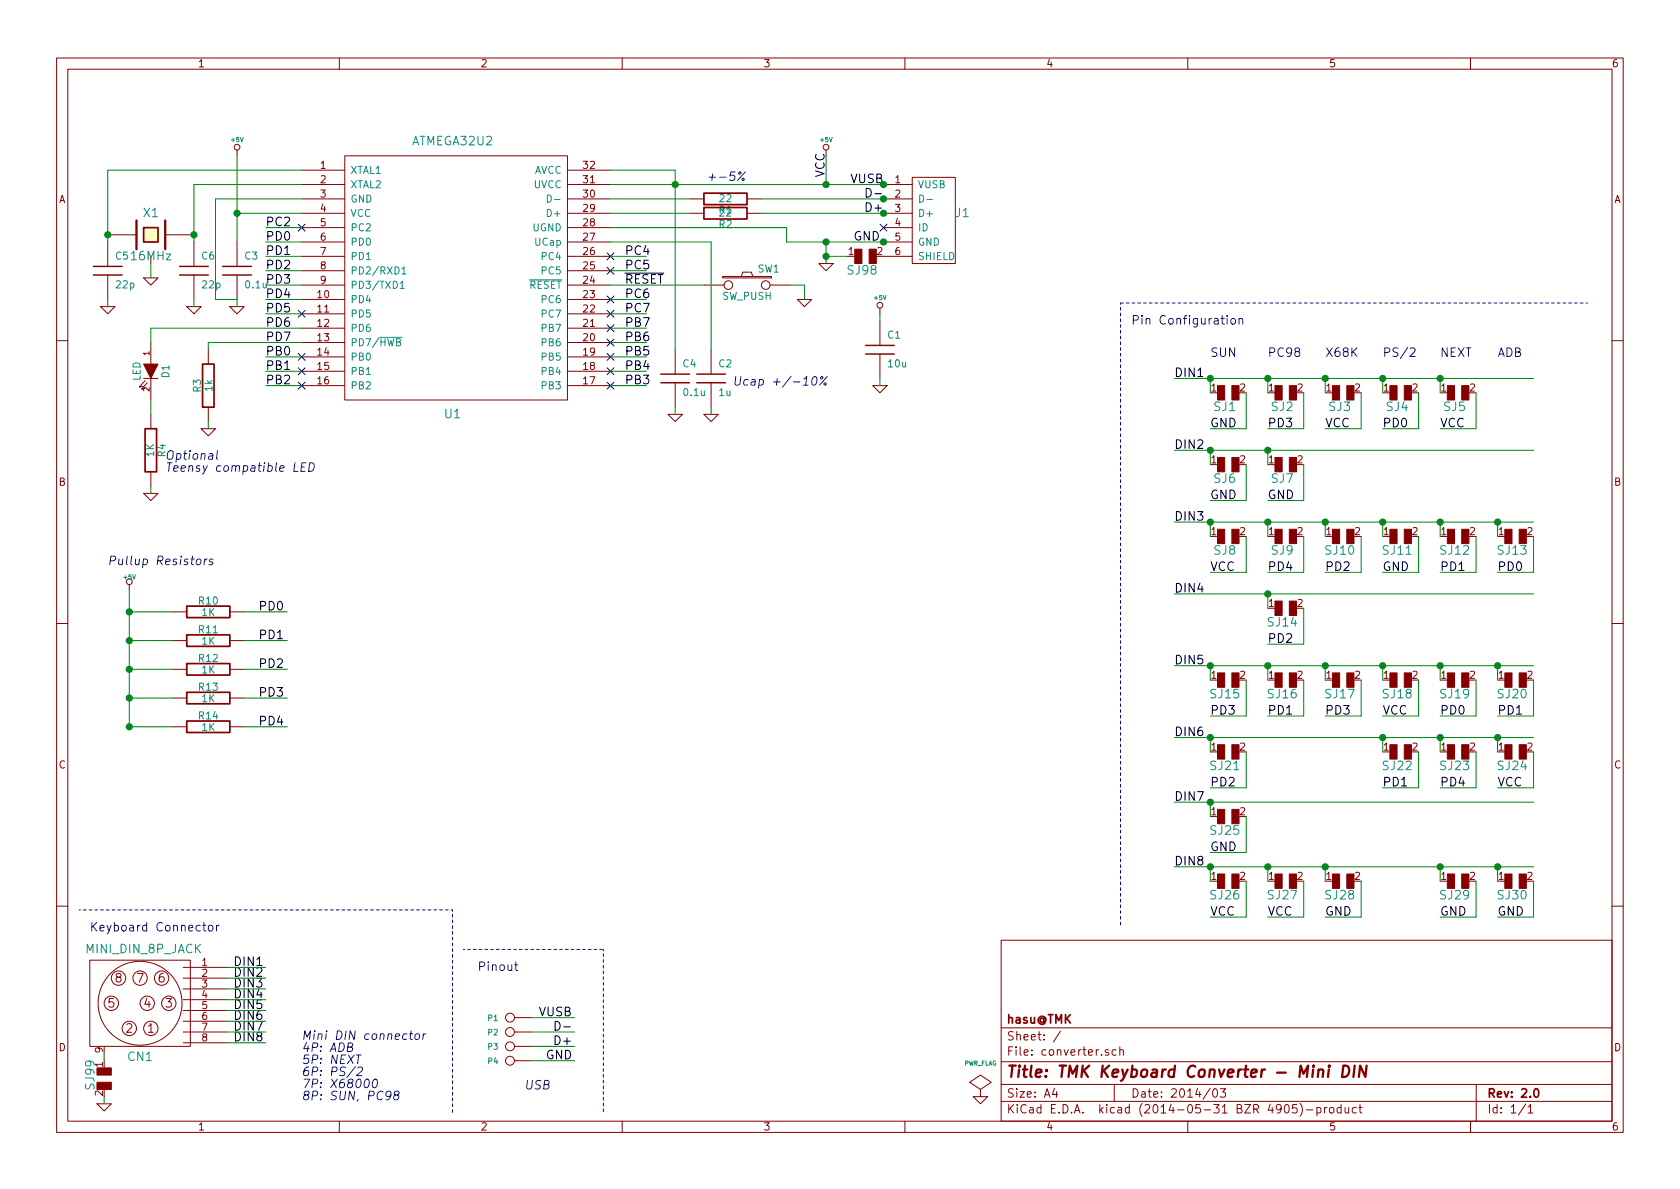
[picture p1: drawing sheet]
EESchema Schematic File Version 2
LIBS:keyboard_parts
LIBS:converter-cache
LIBS:converter-cache
EELAYER 24 0
EELAYER END
$Descr A4 11693 8268
encoding utf-8
Sheet 1 1
Title "TMK Keyboard Converter - Mini DIN"
Date "2014/03"
Rev "2.0"
Comp "hasu@TMK"
Comment1 ""
Comment2 ""
Comment3 ""
Comment4 ""
$EndDescr
Text Label 6150 1475 2    60   ~ 0
D+
Text Label 6150 1375 2    60   ~ 0
D-
Text Label 6150 1275 2    60   ~ 0
VUSB
Text Label 6125 1675 2    60   ~ 0
GND
Text Label 3850 7275 0    60   ~ 0
D+
Text Label 3850 7175 0    60   ~ 0
D-
Text Label 3750 7075 0    60   ~ 0
VUSB
$Comp
L PWR_FLAG #FLG01
U 1 1
P 6825 7625
F 0 "#FLG01" H 6825 7895 30  0001 C CNN
F 1 "PWR_FLAG" H 6825 7855 30  0000 C CNN
F 2 "" H 6825 7625 60  0001 C CNN
F 3 "" H 6825 7625 60  0001 C CNN
	1    6825 7625
	1    0    0    -1  
$EndComp
$Comp
L GND #PWR02
U 1 1
P 6825 7625
F 0 "#PWR02" H 6825 7625 30  0001 C CNN
F 1 "GND" H 6825 7555 30  0001 C CNN
F 2 "" H 6825 7625 60  0001 C CNN
F 3 "" H 6825 7625 60  0001 C CNN
	1    6825 7625
	1    0    0    -1  
$EndComp
$Comp
L GND #PWR03
U 1 1
P 1450 2975
F 0 "#PWR03" H 1450 2975 30  0001 C CNN
F 1 "GND" H 1450 2905 30  0001 C CNN
F 2 "" H 1450 2975 60  0001 C CNN
F 3 "" H 1450 2975 60  0001 C CNN
	1    1450 2975
	1    0    0    -1  
$EndComp
$Comp
L GND #PWR04
U 1 1
P 5750 1825
F 0 "#PWR04" H 5750 1825 30  0001 C CNN
F 1 "GND" H 5750 1755 30  0001 C CNN
F 2 "" H 5750 1825 60  0001 C CNN
F 3 "" H 5750 1825 60  0001 C CNN
	1    5750 1825
	-1   0    0    -1  
$EndComp
$Comp
L GND #PWR05
U 1 1
P 1350 2125
F 0 "#PWR05" H 1350 2125 30  0001 C CNN
F 1 "GND" H 1350 2055 30  0001 C CNN
F 2 "" H 1350 2125 60  0001 C CNN
F 3 "" H 1350 2125 60  0001 C CNN
	1    1350 2125
	1    0    0    -1  
$EndComp
$Comp
L +5V #PWR06
U 1 1
P 5750 1075
F 0 "#PWR06" H 5750 1045 20  0001 C CNN
F 1 "+5V" H 5750 1185 30  0000 C CNN
F 2 "" H 5750 1075 60  0001 C CNN
F 3 "" H 5750 1075 60  0001 C CNN
	1    5750 1075
	-1   0    0    -1  
$EndComp
$Comp
L C C2
U 1 1
P 4950 2625
F 0 "C2" H 5000 2725 50  0000 L CNN
F 1 "1u" H 5000 2525 50  0000 L CNN
F 2 "" H 4950 2625 60  0001 C CNN
F 3 "" H 4950 2625 60  0001 C CNN
	1    4950 2625
	1    0    0    -1  
$EndComp
$Comp
L C C1
U 1 1
P 6125 2425
F 0 "C1" H 6175 2525 50  0000 L CNN
F 1 "10u" H 6175 2325 50  0000 L CNN
F 2 "" H 6125 2425 60  0001 C CNN
F 3 "" H 6125 2425 60  0001 C CNN
	1    6125 2425
	1    0    0    -1  
$EndComp
$Comp
L R R1
U 1 1
P 5050 1375
F 0 "R1" V 5130 1375 50  0000 C CNN
F 1 "22" V 5050 1375 50  0000 C CNN
F 2 "" H 5050 1375 60  0001 C CNN
F 3 "" H 5050 1375 60  0001 C CNN
	1    5050 1375
	0    -1   1    0   
$EndComp
$Comp
L R R2
U 1 1
P 5050 1475
F 0 "R2" V 5130 1475 50  0000 C CNN
F 1 "22" V 5050 1475 50  0000 C CNN
F 2 "" H 5050 1475 60  0001 C CNN
F 3 "" H 5050 1475 60  0001 C CNN
	1    5050 1475
	0    -1   1    0   
$EndComp
$Comp
L R R3
U 1 1
P 1450 2675
F 0 "R3" V 1530 2675 50  0000 C CNN
F 1 "1k" V 1450 2675 50  0000 C CNN
F 2 "" H 1450 2675 60  0001 C CNN
F 3 "" H 1450 2675 60  0001 C CNN
	1    1450 2675
	-1   0    0    1   
$EndComp
$Comp
L SW_PUSH SW1
U 1 1
P 5200 1975
F 0 "SW1" H 5350 2085 50  0000 C CNN
F 1 "SW_PUSH" H 5200 1895 50  0000 C CNN
F 2 "" H 5200 1975 60  0001 C CNN
F 3 "" H 5200 1975 60  0001 C CNN
	1    5200 1975
	1    0    0    -1  
$EndComp
$Comp
L GND #PWR07
U 1 1
P 1650 2125
F 0 "#PWR07" H 1650 2125 30  0001 C CNN
F 1 "GND" H 1650 2055 30  0001 C CNN
F 2 "" H 1650 2125 60  0001 C CNN
F 3 "" H 1650 2125 60  0001 C CNN
	1    1650 2125
	1    0    0    -1  
$EndComp
$Comp
L C C5
U 1 1
P 750 1875
F 0 "C5" H 800 1975 50  0000 L CNN
F 1 "22p" H 800 1775 50  0000 L CNN
F 2 "" H 750 1875 60  0001 C CNN
F 3 "" H 750 1875 60  0001 C CNN
	1    750  1875
	1    0    0    -1  
$EndComp
$Comp
L C C6
U 1 1
P 1350 1875
F 0 "C6" H 1400 1975 50  0000 L CNN
F 1 "22p" H 1400 1775 50  0000 L CNN
F 2 "" H 1350 1875 60  0001 C CNN
F 3 "" H 1350 1875 60  0001 C CNN
	1    1350 1875
	1    0    0    -1  
$EndComp
$Comp
L C C3
U 1 1
P 1650 1875
F 0 "C3" H 1700 1975 50  0000 L CNN
F 1 "0.1u" H 1700 1775 50  0000 L CNN
F 2 "" H 1650 1875 60  0001 C CNN
F 3 "" H 1650 1875 60  0001 C CNN
	1    1650 1875
	1    0    0    -1  
$EndComp
$Comp
L GND #PWR08
U 1 1
P 4950 2875
F 0 "#PWR08" H 4950 2875 30  0001 C CNN
F 1 "GND" H 4950 2805 30  0001 C CNN
F 2 "" H 4950 2875 60  0001 C CNN
F 3 "" H 4950 2875 60  0001 C CNN
	1    4950 2875
	1    0    0    -1  
$EndComp
$Comp
L GND #PWR09
U 1 1
P 750 2125
F 0 "#PWR09" H 750 2125 30  0001 C CNN
F 1 "GND" H 750 2055 30  0001 C CNN
F 2 "" H 750 2125 60  0001 C CNN
F 3 "" H 750 2125 60  0001 C CNN
	1    750  2125
	1    0    0    -1  
$EndComp
Text Label 1625 6725 0    60   ~ 0
DIN1
Text Label 1625 6800 0    60   ~ 0
DIN2
Text Label 1625 6875 0    60   ~ 0
DIN3
Text Label 1625 6950 0    60   ~ 0
DIN4
Text Label 1625 7025 0    60   ~ 0
DIN5
Text Label 1625 7100 0    60   ~ 0
DIN6
Text Label 1625 7175 0    60   ~ 0
DIN7
Text Label 1625 7250 0    60   ~ 0
DIN8
$Comp
L CONN_1 P1
U 1 1
P 3550 7075
F 0 "P1" H 3630 7075 40  0000 L CNN
F 1 "CONN_1" H 3550 7130 30  0001 C CNN
F 2 "" H 3550 7075 60  0000 C CNN
F 3 "" H 3550 7075 60  0000 C CNN
	1    3550 7075
	-1   0    0    1   
$EndComp
$Comp
L CONN_1 P2
U 1 1
P 3550 7175
F 0 "P2" H 3630 7175 40  0000 L CNN
F 1 "CONN_1" H 3550 7230 30  0001 C CNN
F 2 "" H 3550 7175 60  0000 C CNN
F 3 "" H 3550 7175 60  0000 C CNN
	1    3550 7175
	-1   0    0    1   
$EndComp
$Comp
L CONN_1 P3
U 1 1
P 3550 7275
F 0 "P3" H 3630 7275 40  0000 L CNN
F 1 "CONN_1" H 3550 7330 30  0001 C CNN
F 2 "" H 3550 7275 60  0000 C CNN
F 3 "" H 3550 7275 60  0000 C CNN
	1    3550 7275
	-1   0    0    1   
$EndComp
$Comp
L CONN_1 P4
U 1 1
P 3550 7375
F 0 "P4" H 3630 7375 40  0000 L CNN
F 1 "CONN_1" H 3550 7430 30  0001 C CNN
F 2 "" H 3550 7375 60  0000 C CNN
F 3 "" H 3550 7375 60  0000 C CNN
	1    3550 7375
	-1   0    0    1   
$EndComp
$Comp
L R R11
U 1 1
P 1450 4450
F 0 "R11" V 1530 4450 50  0000 C CNN
F 1 "1K" V 1450 4450 50  0000 C CNN
F 2 "" H 1450 4450 60  0000 C CNN
F 3 "" H 1450 4450 60  0000 C CNN
	1    1450 4450
	0    -1   -1   0   
$EndComp
$Comp
L R R12
U 1 1
P 1450 4650
F 0 "R12" V 1530 4650 50  0000 C CNN
F 1 "1K" V 1450 4650 50  0000 C CNN
F 2 "" H 1450 4650 60  0000 C CNN
F 3 "" H 1450 4650 60  0000 C CNN
	1    1450 4650
	0    -1   -1   0   
$EndComp
$Comp
L R R13
U 1 1
P 1450 4850
F 0 "R13" V 1530 4850 50  0000 C CNN
F 1 "1K" V 1450 4850 50  0000 C CNN
F 2 "" H 1450 4850 60  0000 C CNN
F 3 "" H 1450 4850 60  0000 C CNN
	1    1450 4850
	0    -1   -1   0   
$EndComp
$Comp
L R R10
U 1 1
P 1450 4250
F 0 "R10" V 1530 4250 50  0000 C CNN
F 1 "1K" V 1450 4250 50  0000 C CNN
F 2 "" H 1450 4250 60  0000 C CNN
F 3 "" H 1450 4250 60  0000 C CNN
	1    1450 4250
	0    -1   -1   0   
$EndComp
$Comp
L +5V #PWR010
U 1 1
P 900 4100
F 0 "#PWR010" H 900 4190 20  0001 C CNN
F 1 "+5V" H 900 4190 30  0000 C CNN
F 2 "" H 900 4100 60  0000 C CNN
F 3 "" H 900 4100 60  0000 C CNN
	1    900  4100
	1    0    0    -1  
$EndComp
Text Label 1800 4250 0    60   ~ 0
PD0
Text Label 1800 4450 0    60   ~ 0
PD1
Text Label 1800 4650 0    60   ~ 0
PD2
Text Label 1800 4850 0    60   ~ 0
PD3
Text Notes 750  3925 0    60   Italic 0
Pullup Resistors
Text Notes 2100 7650 0    60   Italic 0
Mini DIN connector\n4P: ADB\n5P: NEXT\n6P: PS/2\n7P: X68000\n8P: SUN, PC98
Text Notes 3650 7575 0    60   Italic 0
USB
Text Notes 5100 2675 0    60   Italic 0
Ucap +/-10%
Text Notes 5200 1250 2    60   Italic 0
+-5%
$Comp
L LED D1
U 1 1
P 1050 2575
F 0 "D1" H 1050 2675 50  0000 C CNN
F 1 "LED" H 1050 2475 50  0000 C CNN
F 2 "" H 1050 2575 60  0000 C CNN
F 3 "" H 1050 2575 60  0000 C CNN
	1    1050 2575
	0    1    1    0   
$EndComp
$Comp
L R R4
U 1 1
P 1050 3125
F 0 "R4" V 1130 3125 50  0000 C CNN
F 1 "1K" V 1050 3125 50  0000 C CNN
F 2 "" H 1050 3125 60  0000 C CNN
F 3 "" H 1050 3125 60  0000 C CNN
	1    1050 3125
	1    0    0    -1  
$EndComp
$Comp
L GND #PWR011
U 1 1
P 1050 3425
F 0 "#PWR011" H 1050 3425 30  0001 C CNN
F 1 "GND" H 1050 3355 30  0001 C CNN
F 2 "" H 1050 3425 60  0000 C CNN
F 3 "" H 1050 3425 60  0000 C CNN
	1    1050 3425
	1    0    0    -1  
$EndComp
Text Notes 1150 3275 0    60   Italic 0
Optional\nTeensy compatible LED
$Comp
L ATMEGA32U2 U1
U 1 1
P 3150 1925
F 0 "U1" H 3150 975 60  0000 C CNN
F 1 "ATMEGA32U2" H 3150 2875 60  0000 C CNN
F 2 "" H 3150 1625 60  0000 C CNN
F 3 "" H 3150 1625 60  0000 C CNN
	1    3150 1925
	1    0    0    -1  
$EndComp
$Comp
L +5V #PWR012
U 1 1
P 6125 2175
F 0 "#PWR012" H 6125 2145 20  0001 C CNN
F 1 "+5V" H 6125 2285 30  0000 C CNN
F 2 "" H 6125 2175 60  0001 C CNN
F 3 "" H 6125 2175 60  0001 C CNN
	1    6125 2175
	1    0    0    -1  
$EndComp
$Comp
L GND #PWR013
U 1 1
P 6125 2675
F 0 "#PWR013" H 6125 2675 30  0001 C CNN
F 1 "GND" H 6125 2605 30  0001 C CNN
F 2 "" H 6125 2675 60  0001 C CNN
F 3 "" H 6125 2675 60  0001 C CNN
	1    6125 2675
	-1   0    0    -1  
$EndComp
$Comp
L GND #PWR014
U 1 1
P 5600 2075
F 0 "#PWR014" H 5600 2075 30  0001 C CNN
F 1 "GND" H 5600 2005 30  0001 C CNN
F 2 "" H 5600 2075 60  0001 C CNN
F 3 "" H 5600 2075 60  0001 C CNN
	1    5600 2075
	-1   0    0    -1  
$EndComp
$Comp
L +5V #PWR015
U 1 1
P 1650 1075
F 0 "#PWR015" H 1650 1045 20  0001 C CNN
F 1 "+5V" H 1650 1185 30  0000 C CNN
F 2 "" H 1650 1075 60  0001 C CNN
F 3 "" H 1650 1075 60  0001 C CNN
	1    1650 1075
	-1   0    0    -1  
$EndComp
$Comp
L C C4
U 1 1
P 4700 2625
F 0 "C4" H 4750 2725 50  0000 L CNN
F 1 "0.1u" H 4750 2525 50  0000 L CNN
F 2 "" H 4700 2625 60  0001 C CNN
F 3 "" H 4700 2625 60  0001 C CNN
	1    4700 2625
	1    0    0    -1  
$EndComp
$Comp
L GND #PWR016
U 1 1
P 4700 2875
F 0 "#PWR016" H 4700 2875 30  0001 C CNN
F 1 "GND" H 4700 2805 30  0001 C CNN
F 2 "" H 4700 2875 60  0001 C CNN
F 3 "" H 4700 2875 60  0001 C CNN
	1    4700 2875
	-1   0    0    -1  
$EndComp
Text Label 3800 7375 0    60   ~ 0
GND
Text Label 1850 2575 0    60   ~ 0
PB1
Text Label 1850 2675 0    60   ~ 0
PB2
Text Label 1850 2475 0    60   ~ 0
PB0
Text Label 4350 2675 0    60   ~ 0
PB3
Text Label 4350 2575 0    60   ~ 0
PB4
Text Label 4350 2475 0    60   ~ 0
PB5
Text Label 4350 2375 0    60   ~ 0
PB6
Text Label 4350 2275 0    60   ~ 0
PB7
Text Label 1850 1575 0    60   ~ 0
PC2
Text Label 1850 1675 0    60   ~ 0
PD0
Text Label 1850 1775 0    60   ~ 0
PD1
Text Label 1850 1875 0    60   ~ 0
PD2
Text Label 1850 1975 0    60   ~ 0
PD3
Text Label 1850 2075 0    60   ~ 0
PD4
Text Label 1850 2175 0    60   ~ 0
PD5
Text Label 1850 2275 0    60   ~ 0
PD6
Text Label 1850 2375 0    60   ~ 0
PD7
Text Label 4350 1775 0    60   ~ 0
PC4
Text Label 4350 1875 0    60   ~ 0
PC5
Text Label 4350 1975 0    60   ~ 0
~RESET
Text Label 4350 2075 0    60   ~ 0
PC6
Text Label 4350 2175 0    60   ~ 0
PC7
Text Notes 625  6475 0    60   ~ 0
Keyboard Connector
$Comp
L SOLDER_JUMPER SJ2
U 1 1
P 8925 2775
F 0 "SJ2" H 8925 2725 60  0000 C CNN
F 1 "SOLDER_JUMPER" H 8975 2925 60  0001 C CNN
F 2 "" H 8975 2775 60  0000 C CNN
F 3 "" H 8975 2775 60  0000 C CNN
	1    8925 2775
	1    0    0    -1  
$EndComp
$Comp
L SOLDER_JUMPER SJ3
U 1 1
P 9325 2775
F 0 "SJ3" H 9325 2725 60  0000 C CNN
F 1 "SOLDER_JUMPER" H 9375 2925 60  0001 C CNN
F 2 "" H 9375 2775 60  0000 C CNN
F 3 "" H 9375 2775 60  0000 C CNN
	1    9325 2775
	1    0    0    -1  
$EndComp
$Comp
L SOLDER_JUMPER SJ4
U 1 1
P 9725 2775
F 0 "SJ4" H 9725 2725 60  0000 C CNN
F 1 "SOLDER_JUMPER" H 9775 2925 60  0001 C CNN
F 2 "" H 9775 2775 60  0000 C CNN
F 3 "" H 9775 2775 60  0000 C CNN
	1    9725 2775
	1    0    0    -1  
$EndComp
Text Label 8175 2625 0    60   ~ 0
DIN1
Text Notes 8825 2475 0    60   ~ 0
PC98
Text Notes 9225 2475 0    60   ~ 0
X68K
Text Notes 9625 2475 0    60   ~ 0
PS/2
Text Notes 10025 2475 0    60   ~ 0
NEXT
Text Notes 10425 2475 0    60   ~ 0
ADB
$Comp
L SOLDER_JUMPER SJ5
U 1 1
P 10125 2775
F 0 "SJ5" H 10125 2725 60  0000 C CNN
F 1 "SOLDER_JUMPER" H 10175 2925 60  0001 C CNN
F 2 "" H 10175 2775 60  0000 C CNN
F 3 "" H 10175 2775 60  0000 C CNN
	1    10125 2775
	1    0    0    -1  
$EndComp
Text Label 8825 2975 0    60   ~ 0
PD3
$Comp
L SOLDER_JUMPER SJ7
U 1 1
P 8925 3275
F 0 "SJ7" H 8925 3225 60  0000 C CNN
F 1 "SOLDER_JUMPER" H 8975 3425 60  0001 C CNN
F 2 "" H 8975 3275 60  0000 C CNN
F 3 "" H 8975 3275 60  0000 C CNN
	1    8925 3275
	1    0    0    -1  
$EndComp
Text Label 8825 3475 0    60   ~ 0
GND
Text Label 9225 2975 0    60   ~ 0
VCC
Text Label 5750 1225 1    60   ~ 0
VCC
Text Label 9625 2975 0    60   ~ 0
PD0
Text Label 10025 2975 0    60   ~ 0
VCC
Text Label 8175 3125 0    60   ~ 0
DIN2
$Comp
L SOLDER_JUMPER SJ9
U 1 1
P 8925 3775
F 0 "SJ9" H 8925 3725 60  0000 C CNN
F 1 "SOLDER_JUMPER" H 8975 3925 60  0001 C CNN
F 2 "" H 8975 3775 60  0000 C CNN
F 3 "" H 8975 3775 60  0000 C CNN
	1    8925 3775
	1    0    0    -1  
$EndComp
$Comp
L SOLDER_JUMPER SJ10
U 1 1
P 9325 3775
F 0 "SJ10" H 9325 3725 60  0000 C CNN
F 1 "SOLDER_JUMPER" H 9375 3925 60  0001 C CNN
F 2 "" H 9375 3775 60  0000 C CNN
F 3 "" H 9375 3775 60  0000 C CNN
	1    9325 3775
	1    0    0    -1  
$EndComp
$Comp
L SOLDER_JUMPER SJ11
U 1 1
P 9725 3775
F 0 "SJ11" H 9725 3725 60  0000 C CNN
F 1 "SOLDER_JUMPER" H 9775 3925 60  0001 C CNN
F 2 "" H 9775 3775 60  0000 C CNN
F 3 "" H 9775 3775 60  0000 C CNN
	1    9725 3775
	1    0    0    -1  
$EndComp
Text Label 8175 3625 0    60   ~ 0
DIN3
$Comp
L SOLDER_JUMPER SJ12
U 1 1
P 10125 3775
F 0 "SJ12" H 10125 3725 60  0000 C CNN
F 1 "SOLDER_JUMPER" H 10175 3925 60  0001 C CNN
F 2 "" H 10175 3775 60  0000 C CNN
F 3 "" H 10175 3775 60  0000 C CNN
	1    10125 3775
	1    0    0    -1  
$EndComp
Text Label 8825 3975 0    60   ~ 0
PD4
Text Label 9225 3975 0    60   ~ 0
PD2
Text Label 9625 3975 0    60   ~ 0
GND
Text Label 10025 3975 0    60   ~ 0
PD1
$Comp
L SOLDER_JUMPER SJ13
U 1 1
P 10525 3775
F 0 "SJ13" H 10525 3725 60  0000 C CNN
F 1 "SOLDER_JUMPER" H 10575 3925 60  0001 C CNN
F 2 "" H 10575 3775 60  0000 C CNN
F 3 "" H 10575 3775 60  0000 C CNN
	1    10525 3775
	1    0    0    -1  
$EndComp
Text Label 10425 3975 0    60   ~ 0
PD0
$Comp
L SOLDER_JUMPER SJ14
U 1 1
P 8925 4275
F 0 "SJ14" H 8925 4225 60  0000 C CNN
F 1 "SOLDER_JUMPER" H 8975 4425 60  0001 C CNN
F 2 "" H 8975 4275 60  0000 C CNN
F 3 "" H 8975 4275 60  0000 C CNN
	1    8925 4275
	1    0    0    -1  
$EndComp
Text Label 8825 4475 0    60   ~ 0
PD2
Text Label 8175 4125 0    60   ~ 0
DIN4
$Comp
L SOLDER_JUMPER SJ16
U 1 1
P 8925 4775
F 0 "SJ16" H 8925 4725 60  0000 C CNN
F 1 "SOLDER_JUMPER" H 8975 4925 60  0001 C CNN
F 2 "" H 8975 4775 60  0000 C CNN
F 3 "" H 8975 4775 60  0000 C CNN
	1    8925 4775
	1    0    0    -1  
$EndComp
$Comp
L SOLDER_JUMPER SJ17
U 1 1
P 9325 4775
F 0 "SJ17" H 9325 4725 60  0000 C CNN
F 1 "SOLDER_JUMPER" H 9375 4925 60  0001 C CNN
F 2 "" H 9375 4775 60  0000 C CNN
F 3 "" H 9375 4775 60  0000 C CNN
	1    9325 4775
	1    0    0    -1  
$EndComp
$Comp
L SOLDER_JUMPER SJ18
U 1 1
P 9725 4775
F 0 "SJ18" H 9725 4725 60  0000 C CNN
F 1 "SOLDER_JUMPER" H 9775 4925 60  0001 C CNN
F 2 "" H 9775 4775 60  0000 C CNN
F 3 "" H 9775 4775 60  0000 C CNN
	1    9725 4775
	1    0    0    -1  
$EndComp
Text Label 8175 4625 0    60   ~ 0
DIN5
$Comp
L SOLDER_JUMPER SJ19
U 1 1
P 10125 4775
F 0 "SJ19" H 10125 4725 60  0000 C CNN
F 1 "SOLDER_JUMPER" H 10175 4925 60  0001 C CNN
F 2 "" H 10175 4775 60  0000 C CNN
F 3 "" H 10175 4775 60  0000 C CNN
	1    10125 4775
	1    0    0    -1  
$EndComp
Text Label 8825 4975 0    60   ~ 0
PD1
Text Label 9225 4975 0    60   ~ 0
PD3
Text Label 9625 4975 0    60   ~ 0
VCC
Text Label 10025 4975 0    60   ~ 0
PD0
$Comp
L SOLDER_JUMPER SJ20
U 1 1
P 10525 4775
F 0 "SJ20" H 10525 4725 60  0000 C CNN
F 1 "SOLDER_JUMPER" H 10575 4925 60  0001 C CNN
F 2 "" H 10575 4775 60  0000 C CNN
F 3 "" H 10575 4775 60  0000 C CNN
	1    10525 4775
	1    0    0    -1  
$EndComp
Text Label 10425 4975 0    60   ~ 0
PD1
$Comp
L SOLDER_JUMPER SJ22
U 1 1
P 9725 5275
F 0 "SJ22" H 9725 5225 60  0000 C CNN
F 1 "SOLDER_JUMPER" H 9775 5425 60  0001 C CNN
F 2 "" H 9775 5275 60  0000 C CNN
F 3 "" H 9775 5275 60  0000 C CNN
	1    9725 5275
	1    0    0    -1  
$EndComp
Text Label 8175 5125 0    60   ~ 0
DIN6
$Comp
L SOLDER_JUMPER SJ23
U 1 1
P 10125 5275
F 0 "SJ23" H 10125 5225 60  0000 C CNN
F 1 "SOLDER_JUMPER" H 10175 5425 60  0001 C CNN
F 2 "" H 10175 5275 60  0000 C CNN
F 3 "" H 10175 5275 60  0000 C CNN
	1    10125 5275
	1    0    0    -1  
$EndComp
Text Label 9625 5475 0    60   ~ 0
PD1
Text Label 10025 5475 0    60   ~ 0
PD4
$Comp
L SOLDER_JUMPER SJ24
U 1 1
P 10525 5275
F 0 "SJ24" H 10525 5225 60  0000 C CNN
F 1 "SOLDER_JUMPER" H 10575 5425 60  0001 C CNN
F 2 "" H 10575 5275 60  0000 C CNN
F 3 "" H 10575 5275 60  0000 C CNN
	1    10525 5275
	1    0    0    -1  
$EndComp
Text Label 10425 5475 0    60   ~ 0
VCC
Text Label 8175 5575 0    60   ~ 0
DIN7
$Comp
L SOLDER_JUMPER SJ27
U 1 1
P 8925 6175
F 0 "SJ27" H 8925 6125 60  0000 C CNN
F 1 "SOLDER_JUMPER" H 8975 6325 60  0001 C CNN
F 2 "" H 8975 6175 60  0000 C CNN
F 3 "" H 8975 6175 60  0000 C CNN
	1    8925 6175
	1    0    0    -1  
$EndComp
$Comp
L SOLDER_JUMPER SJ28
U 1 1
P 9325 6175
F 0 "SJ28" H 9325 6125 60  0000 C CNN
F 1 "SOLDER_JUMPER" H 9375 6325 60  0001 C CNN
F 2 "" H 9375 6175 60  0000 C CNN
F 3 "" H 9375 6175 60  0000 C CNN
	1    9325 6175
	1    0    0    -1  
$EndComp
Text Label 8175 6025 0    60   ~ 0
DIN8
$Comp
L SOLDER_JUMPER SJ29
U 1 1
P 10125 6175
F 0 "SJ29" H 10125 6125 60  0000 C CNN
F 1 "SOLDER_JUMPER" H 10175 6325 60  0001 C CNN
F 2 "" H 10175 6175 60  0000 C CNN
F 3 "" H 10175 6175 60  0000 C CNN
	1    10125 6175
	1    0    0    -1  
$EndComp
Text Label 8825 6375 0    60   ~ 0
VCC
Text Label 9225 6375 0    60   ~ 0
GND
Text Label 10025 6375 0    60   ~ 0
GND
$Comp
L SOLDER_JUMPER SJ30
U 1 1
P 10525 6175
F 0 "SJ30" H 10525 6125 60  0000 C CNN
F 1 "SOLDER_JUMPER" H 10575 6325 60  0001 C CNN
F 2 "" H 10575 6175 60  0000 C CNN
F 3 "" H 10575 6175 60  0000 C CNN
	1    10525 6175
	1    0    0    -1  
$EndComp
Text Label 10425 6375 0    60   ~ 0
GND
Text Notes 8425 2475 0    60   ~ 0
SUN
$Comp
L SOLDER_JUMPER SJ1
U 1 1
P 8525 2775
F 0 "SJ1" H 8525 2725 60  0000 C CNN
F 1 "SOLDER_JUMPER" H 8575 2925 60  0001 C CNN
F 2 "" H 8575 2775 60  0000 C CNN
F 3 "" H 8575 2775 60  0000 C CNN
	1    8525 2775
	1    0    0    -1  
$EndComp
Text Label 8425 2975 0    60   ~ 0
GND
$Comp
L SOLDER_JUMPER SJ6
U 1 1
P 8525 3275
F 0 "SJ6" H 8525 3225 60  0000 C CNN
F 1 "SOLDER_JUMPER" H 8575 3425 60  0001 C CNN
F 2 "" H 8575 3275 60  0000 C CNN
F 3 "" H 8575 3275 60  0000 C CNN
	1    8525 3275
	1    0    0    -1  
$EndComp
Text Label 8425 3475 0    60   ~ 0
GND
$Comp
L SOLDER_JUMPER SJ8
U 1 1
P 8525 3775
F 0 "SJ8" H 8525 3725 60  0000 C CNN
F 1 "SOLDER_JUMPER" H 8575 3925 60  0001 C CNN
F 2 "" H 8575 3775 60  0000 C CNN
F 3 "" H 8575 3775 60  0000 C CNN
	1    8525 3775
	1    0    0    -1  
$EndComp
Text Label 8425 3975 0    60   ~ 0
VCC
$Comp
L SOLDER_JUMPER SJ15
U 1 1
P 8525 4775
F 0 "SJ15" H 8525 4725 60  0000 C CNN
F 1 "SOLDER_JUMPER" H 8575 4925 60  0001 C CNN
F 2 "" H 8575 4775 60  0000 C CNN
F 3 "" H 8575 4775 60  0000 C CNN
	1    8525 4775
	1    0    0    -1  
$EndComp
Text Label 8425 4975 0    60   ~ 0
PD3
$Comp
L SOLDER_JUMPER SJ21
U 1 1
P 8525 5275
F 0 "SJ21" H 8525 5225 60  0000 C CNN
F 1 "SOLDER_JUMPER" H 8575 5425 60  0001 C CNN
F 2 "" H 8575 5275 60  0000 C CNN
F 3 "" H 8575 5275 60  0000 C CNN
	1    8525 5275
	1    0    0    -1  
$EndComp
Text Label 8425 5475 0    60   ~ 0
PD2
$Comp
L SOLDER_JUMPER SJ25
U 1 1
P 8525 5725
F 0 "SJ25" H 8525 5675 60  0000 C CNN
F 1 "SOLDER_JUMPER" H 8575 5875 60  0001 C CNN
F 2 "" H 8575 5725 60  0000 C CNN
F 3 "" H 8575 5725 60  0000 C CNN
	1    8525 5725
	1    0    0    -1  
$EndComp
Text Label 8425 5925 0    60   ~ 0
GND
$Comp
L SOLDER_JUMPER SJ26
U 1 1
P 8525 6175
F 0 "SJ26" H 8525 6125 60  0000 C CNN
F 1 "SOLDER_JUMPER" H 8575 6325 60  0001 C CNN
F 2 "" H 8575 6175 60  0000 C CNN
F 3 "" H 8575 6175 60  0000 C CNN
	1    8525 6175
	1    0    0    -1  
$EndComp
Text Label 8425 6375 0    60   ~ 0
VCC
NoConn ~ 2100 1575
NoConn ~ 2100 2475
NoConn ~ 4250 1775
NoConn ~ 4250 1875
NoConn ~ 4250 2075
NoConn ~ 4250 2175
NoConn ~ 4250 2275
NoConn ~ 4250 2375
NoConn ~ 4250 2475
NoConn ~ 4250 2575
$Comp
L MINI_DIN_8P_JACK CN1
U 1 1
P 975 6975
F 0 "CN1" H 975 6600 60  0000 C CNN
F 1 "MINI_DIN_8P_JACK" H 1000 7350 60  0000 C CNN
F 2 "" H 975 6975 60  0000 C CNN
F 3 "" H 975 6975 60  0000 C CNN
	1    975  6975
	1    0    0    -1  
$EndComp
Text Notes 7875 2250 0    60   ~ 0
Pin Configuration
Text Notes 3325 6750 0    60   ~ 0
Pinout
$Comp
L R R14
U 1 1
P 1450 5050
F 0 "R14" V 1530 5050 50  0000 C CNN
F 1 "1K" V 1450 5050 50  0000 C CNN
F 2 "" H 1450 5050 60  0000 C CNN
F 3 "" H 1450 5050 60  0000 C CNN
	1    1450 5050
	0    -1   -1   0   
$EndComp
Text Label 1800 5050 0    60   ~ 0
PD4
$Comp
L USB_mini_micro_B J1
U 1 1
P 6300 1425
F 0 "J1" H 5900 1375 60  0000 C CNN
F 1 "USB_mini_micro_B" H 6150 1675 60  0001 C CNN
F 2 "" H 6250 1425 60  0000 C CNN
F 3 "" H 6250 1425 60  0000 C CNN
	1    6300 1425
	-1   0    0    -1  
$EndComp
NoConn ~ 6150 1575
$Comp
L GND #PWR017
U 1 1
P 1050 1925
F 0 "#PWR017" H 1050 1925 30  0001 C CNN
F 1 "GND" H 1050 1855 30  0001 C CNN
F 2 "" H 1050 1925 60  0000 C CNN
F 3 "" H 1050 1925 60  0000 C CNN
	1    1050 1925
	1    0    0    -1  
$EndComp
$Comp
L GND #PWR018
U 1 1
P 725 7675
F 0 "#PWR018" H 725 7675 30  0001 C CNN
F 1 "GND" H 725 7605 30  0001 C CNN
F 2 "" H 725 7675 60  0000 C CNN
F 3 "" H 725 7675 60  0000 C CNN
	1    725  7675
	1    0    0    -1  
$EndComp
NoConn ~ 2100 2175
NoConn ~ 2100 2575
NoConn ~ 2100 2675
NoConn ~ 4250 2675
$Comp
L CRYSTAL X1
U 1 1
P 1050 1625
F 0 "X1" H 1050 1775 60  0000 C CNN
F 1 "16MHz" H 1050 1475 60  0000 C CNN
F 2 "" H 1050 1625 60  0000 C CNN
F 3 "" H 1050 1625 60  0000 C CNN
	1    1050 1625
	1    0    0    -1  
$EndComp
Wire Wire Line
	2100 2675 1850 2675
Wire Wire Line
	2100 2575 1850 2575
Wire Wire Line
	1050 2875 1050 2775
Wire Wire Line
	1050 2275 2100 2275
Wire Wire Line
	3700 7375 4000 7375
Wire Wire Line
	3700 7275 4000 7275
Wire Wire Line
	3700 7175 4000 7175
Wire Wire Line
	3700 7075 4000 7075
Wire Wire Line
	1450 2375 1450 2425
Wire Wire Line
	2100 2375 1450 2375
Wire Wire Line
	1500 2075 1650 2075
Wire Wire Line
	1500 1375 1500 2075
Wire Wire Line
	2100 1375 1500 1375
Wire Wire Line
	4950 2825 4950 2875
Wire Wire Line
	4700 2825 4700 2875
Connection ~ 1650 1475
Wire Wire Line
	1350 1275 2100 1275
Wire Wire Line
	750  1175 2100 1175
Wire Wire Line
	1650 1075 1650 1675
Wire Wire Line
	2100 1475 1650 1475
Wire Wire Line
	4950 1675 4950 2425
Wire Wire Line
	4250 1675 4950 1675
Wire Wire Line
	5600 1975 5600 2075
Wire Wire Line
	5500 1975 5600 1975
Wire Wire Line
	4250 1975 4900 1975
Wire Wire Line
	4800 1475 4250 1475
Wire Wire Line
	4800 1375 4250 1375
Wire Wire Line
	6125 2625 6125 2675
Wire Wire Line
	6125 2225 6125 2175
Connection ~ 5750 1275
Wire Wire Line
	5750 1275 5750 1075
Connection ~ 4700 1275
Wire Wire Line
	4700 1175 4700 2425
Wire Wire Line
	4250 1175 4700 1175
Wire Wire Line
	1050 3425 1050 3375
Wire Wire Line
	1050 2375 1050 2275
Wire Wire Line
	1700 4850 2000 4850
Wire Wire Line
	1700 4650 2000 4650
Wire Wire Line
	1700 4450 2000 4450
Wire Wire Line
	1700 4250 2000 4250
Wire Wire Line
	1575 7175 1850 7175
Wire Wire Line
	1850 7250 1575 7250
Wire Wire Line
	1575 7100 1850 7100
Wire Wire Line
	1850 7025 1575 7025
Wire Wire Line
	1575 6950 1850 6950
Wire Wire Line
	1575 6875 1850 6875
Wire Wire Line
	1575 6800 1850 6800
Wire Wire Line
	1850 6725 1575 6725
Wire Wire Line
	1450 2975 1450 2925
Wire Wire Line
	1350 2125 1350 2075
Wire Wire Line
	750  2125 750  2075
Wire Wire Line
	1650 2075 1650 2125
Connection ~ 1350 1625
Wire Wire Line
	1350 1275 1350 1675
Wire Wire Line
	750  1175 750  1675
Connection ~ 750  1625
Wire Wire Line
	900  4850 1200 4850
Wire Wire Line
	900  4650 1200 4650
Connection ~ 900  4650
Wire Wire Line
	900  4450 1200 4450
Connection ~ 900  4450
Wire Wire Line
	1200 4250 900  4250
Connection ~ 900  4250
Wire Wire Line
	2100 2475 1850 2475
Wire Wire Line
	2100 2175 1850 2175
Wire Wire Line
	2100 2075 1850 2075
Wire Wire Line
	2100 1975 1850 1975
Wire Wire Line
	2100 1875 1850 1875
Wire Wire Line
	2100 1775 1850 1775
Wire Wire Line
	2100 1675 1850 1675
Wire Wire Line
	2100 1575 1850 1575
Wire Wire Line
	4250 1775 4500 1775
Wire Wire Line
	4250 1875 4500 1875
Wire Wire Line
	4250 2075 4500 2075
Wire Wire Line
	4250 2175 4500 2175
Wire Wire Line
	4250 2275 4500 2275
Wire Wire Line
	4250 2375 4500 2375
Wire Wire Line
	4250 2475 4500 2475
Wire Wire Line
	4250 2575 4500 2575
Wire Wire Line
	4250 2675 4500 2675
Wire Wire Line
	8175 2625 10675 2625
Wire Wire Line
	8825 2625 8825 2725
Connection ~ 8825 2625
Wire Wire Line
	9075 2725 9075 2975
Wire Wire Line
	9075 2975 8825 2975
Wire Wire Line
	9225 2725 9225 2625
Connection ~ 9225 2625
Wire Wire Line
	9475 2725 9475 2975
Wire Wire Line
	9475 2975 9225 2975
Wire Wire Line
	9875 2725 9875 2975
Wire Wire Line
	9875 2975 9625 2975
Wire Wire Line
	9625 2725 9625 2625
Connection ~ 9625 2625
Wire Wire Line
	10025 2625 10025 2725
Connection ~ 10025 2625
Wire Wire Line
	10275 2725 10275 2975
Wire Wire Line
	10275 2975 10025 2975
Wire Wire Line
	8825 3125 8825 3225
Wire Wire Line
	9075 3225 9075 3475
Wire Wire Line
	9075 3475 8825 3475
Wire Wire Line
	8175 3125 10675 3125
Wire Wire Line
	8175 3625 10675 3625
Wire Wire Line
	8825 3625 8825 3725
Connection ~ 8825 3625
Wire Wire Line
	9075 3725 9075 3975
Wire Wire Line
	9075 3975 8825 3975
Wire Wire Line
	9225 3725 9225 3625
Connection ~ 9225 3625
Wire Wire Line
	9475 3725 9475 3975
Wire Wire Line
	9475 3975 9225 3975
Wire Wire Line
	9875 3725 9875 3975
Wire Wire Line
	9875 3975 9625 3975
Wire Wire Line
	9625 3725 9625 3625
Connection ~ 9625 3625
Wire Wire Line
	10025 3625 10025 3725
Connection ~ 10025 3625
Wire Wire Line
	10275 3725 10275 3975
Wire Wire Line
	10275 3975 10025 3975
Wire Wire Line
	10425 3625 10425 3725
Wire Wire Line
	10675 3725 10675 3975
Wire Wire Line
	10675 3975 10425 3975
Connection ~ 10425 3625
Wire Wire Line
	8825 4125 8825 4225
Wire Wire Line
	9075 4225 9075 4475
Wire Wire Line
	9075 4475 8825 4475
Wire Wire Line
	8175 4125 10675 4125
Wire Wire Line
	8175 4625 10675 4625
Wire Wire Line
	8825 4625 8825 4725
Connection ~ 8825 4625
Wire Wire Line
	9075 4725 9075 4975
Wire Wire Line
	9075 4975 8825 4975
Wire Wire Line
	9225 4725 9225 4625
Connection ~ 9225 4625
Wire Wire Line
	9475 4725 9475 4975
Wire Wire Line
	9475 4975 9225 4975
Wire Wire Line
	9875 4725 9875 4975
Wire Wire Line
	9875 4975 9625 4975
Wire Wire Line
	9625 4725 9625 4625
Connection ~ 9625 4625
Wire Wire Line
	10025 4625 10025 4725
Connection ~ 10025 4625
Wire Wire Line
	10275 4725 10275 4975
Wire Wire Line
	10275 4975 10025 4975
Wire Wire Line
	10425 4625 10425 4725
Wire Wire Line
	10675 4725 10675 4975
Wire Wire Line
	10675 4975 10425 4975
Connection ~ 10425 4625
Wire Wire Line
	8175 5125 10675 5125
Wire Wire Line
	9875 5225 9875 5475
Wire Wire Line
	9875 5475 9625 5475
Wire Wire Line
	9625 5225 9625 5125
Connection ~ 9625 5125
Wire Wire Line
	10025 5125 10025 5225
Connection ~ 10025 5125
Wire Wire Line
	10275 5225 10275 5475
Wire Wire Line
	10275 5475 10025 5475
Wire Wire Line
	10425 5125 10425 5225
Wire Wire Line
	10675 5225 10675 5475
Wire Wire Line
	10675 5475 10425 5475
Connection ~ 10425 5125
Wire Wire Line
	8175 5575 10675 5575
Connection ~ 8825 4125
Wire Wire Line
	8175 6025 10675 6025
Wire Wire Line
	8825 6025 8825 6125
Connection ~ 8825 6025
Wire Wire Line
	9075 6125 9075 6375
Wire Wire Line
	9075 6375 8825 6375
Wire Wire Line
	9225 6125 9225 6025
Connection ~ 9225 6025
Wire Wire Line
	9475 6125 9475 6375
Wire Wire Line
	9475 6375 9225 6375
Wire Wire Line
	10025 6025 10025 6125
Connection ~ 10025 6025
Wire Wire Line
	10275 6125 10275 6375
Wire Wire Line
	10275 6375 10025 6375
Wire Wire Line
	10425 6025 10425 6125
Wire Wire Line
	10675 6125 10675 6375
Wire Wire Line
	10675 6375 10425 6375
Connection ~ 10425 6025
Wire Wire Line
	8425 2625 8425 2725
Wire Wire Line
	8675 2725 8675 2975
Wire Wire Line
	8675 2975 8425 2975
Wire Wire Line
	8425 3125 8425 3225
Wire Wire Line
	8675 3225 8675 3475
Wire Wire Line
	8675 3475 8425 3475
Wire Wire Line
	8425 3625 8425 3725
Wire Wire Line
	8675 3725 8675 3975
Wire Wire Line
	8675 3975 8425 3975
Wire Wire Line
	8425 4625 8425 4725
Wire Wire Line
	8675 4725 8675 4975
Wire Wire Line
	8675 4975 8425 4975
Wire Wire Line
	8425 5125 8425 5225
Wire Wire Line
	8675 5225 8675 5475
Wire Wire Line
	8675 5475 8425 5475
Wire Wire Line
	8425 5575 8425 5675
Wire Wire Line
	8675 5675 8675 5925
Wire Wire Line
	8675 5925 8425 5925
Wire Wire Line
	8425 6025 8425 6125
Wire Wire Line
	8675 6125 8675 6375
Wire Wire Line
	8675 6375 8425 6375
Connection ~ 8425 3125
Connection ~ 8825 3125
Connection ~ 8425 3625
Connection ~ 8425 5125
Connection ~ 8425 4625
Connection ~ 8425 5575
Connection ~ 8425 6025
Connection ~ 8425 2625
Wire Wire Line
	1700 5050 2000 5050
Wire Wire Line
	900  5050 1200 5050
Connection ~ 900  4850
Connection ~ 900  5050
Wire Notes Line
	550  6325 3150 6325
Connection ~ 6150 1275
Connection ~ 6150 1375
Connection ~ 6150 1475
Wire Notes Line
	11050 2100 7800 2100
Wire Notes Line
	7800 2100 7800 6450
Wire Wire Line
	5300 1475 6150 1475
Wire Wire Line
	6150 1375 5300 1375
Wire Wire Line
	4250 1275 6150 1275
Wire Wire Line
	4250 1575 5475 1575
Wire Wire Line
	5475 1575 5475 1675
Wire Wire Line
	5475 1675 6150 1675
Wire Wire Line
	5750 1825 5750 1675
Connection ~ 5750 1675
Connection ~ 6150 1675
Wire Wire Line
	725  7325 725  7375
Wire Wire Line
	900  5050 900  4100
Wire Notes Line
	4200 6600 4200 7750
Wire Wire Line
	725  7625 725  7675
Wire Notes Line
	3150 6325 3150 7750
Wire Notes Line
	3225 6600 4200 6600
Wire Wire Line
	5900 1775 5750 1775
Connection ~ 5750 1775
Wire Wire Line
	1050 1825 1050 1925
$Comp
L SOLDER_JUMPER SJ99
U 1 1
P 675 7475
F 0 "SJ99" H 675 7425 60  0000 C CNN
F 1 "SOLDER_JUMPER" H 725 7625 60  0001 C CNN
F 2 "" H 725 7475 60  0000 C CNN
F 3 "" H 725 7475 60  0000 C CNN
	1    675  7475
	0    1    1    0   
$EndComp
$Comp
L SOLDER_JUMPER SJ98
U 1 1
P 6000 1825
F 0 "SJ98" H 6000 1775 60  0000 C CNN
F 1 "SOLDER_JUMPER" H 6050 1975 60  0001 C CNN
F 2 "" H 6050 1825 60  0000 C CNN
F 3 "" H 6050 1825 60  0000 C CNN
	1    6000 1825
	1    0    0    -1  
$EndComp
$EndSCHEMATC
